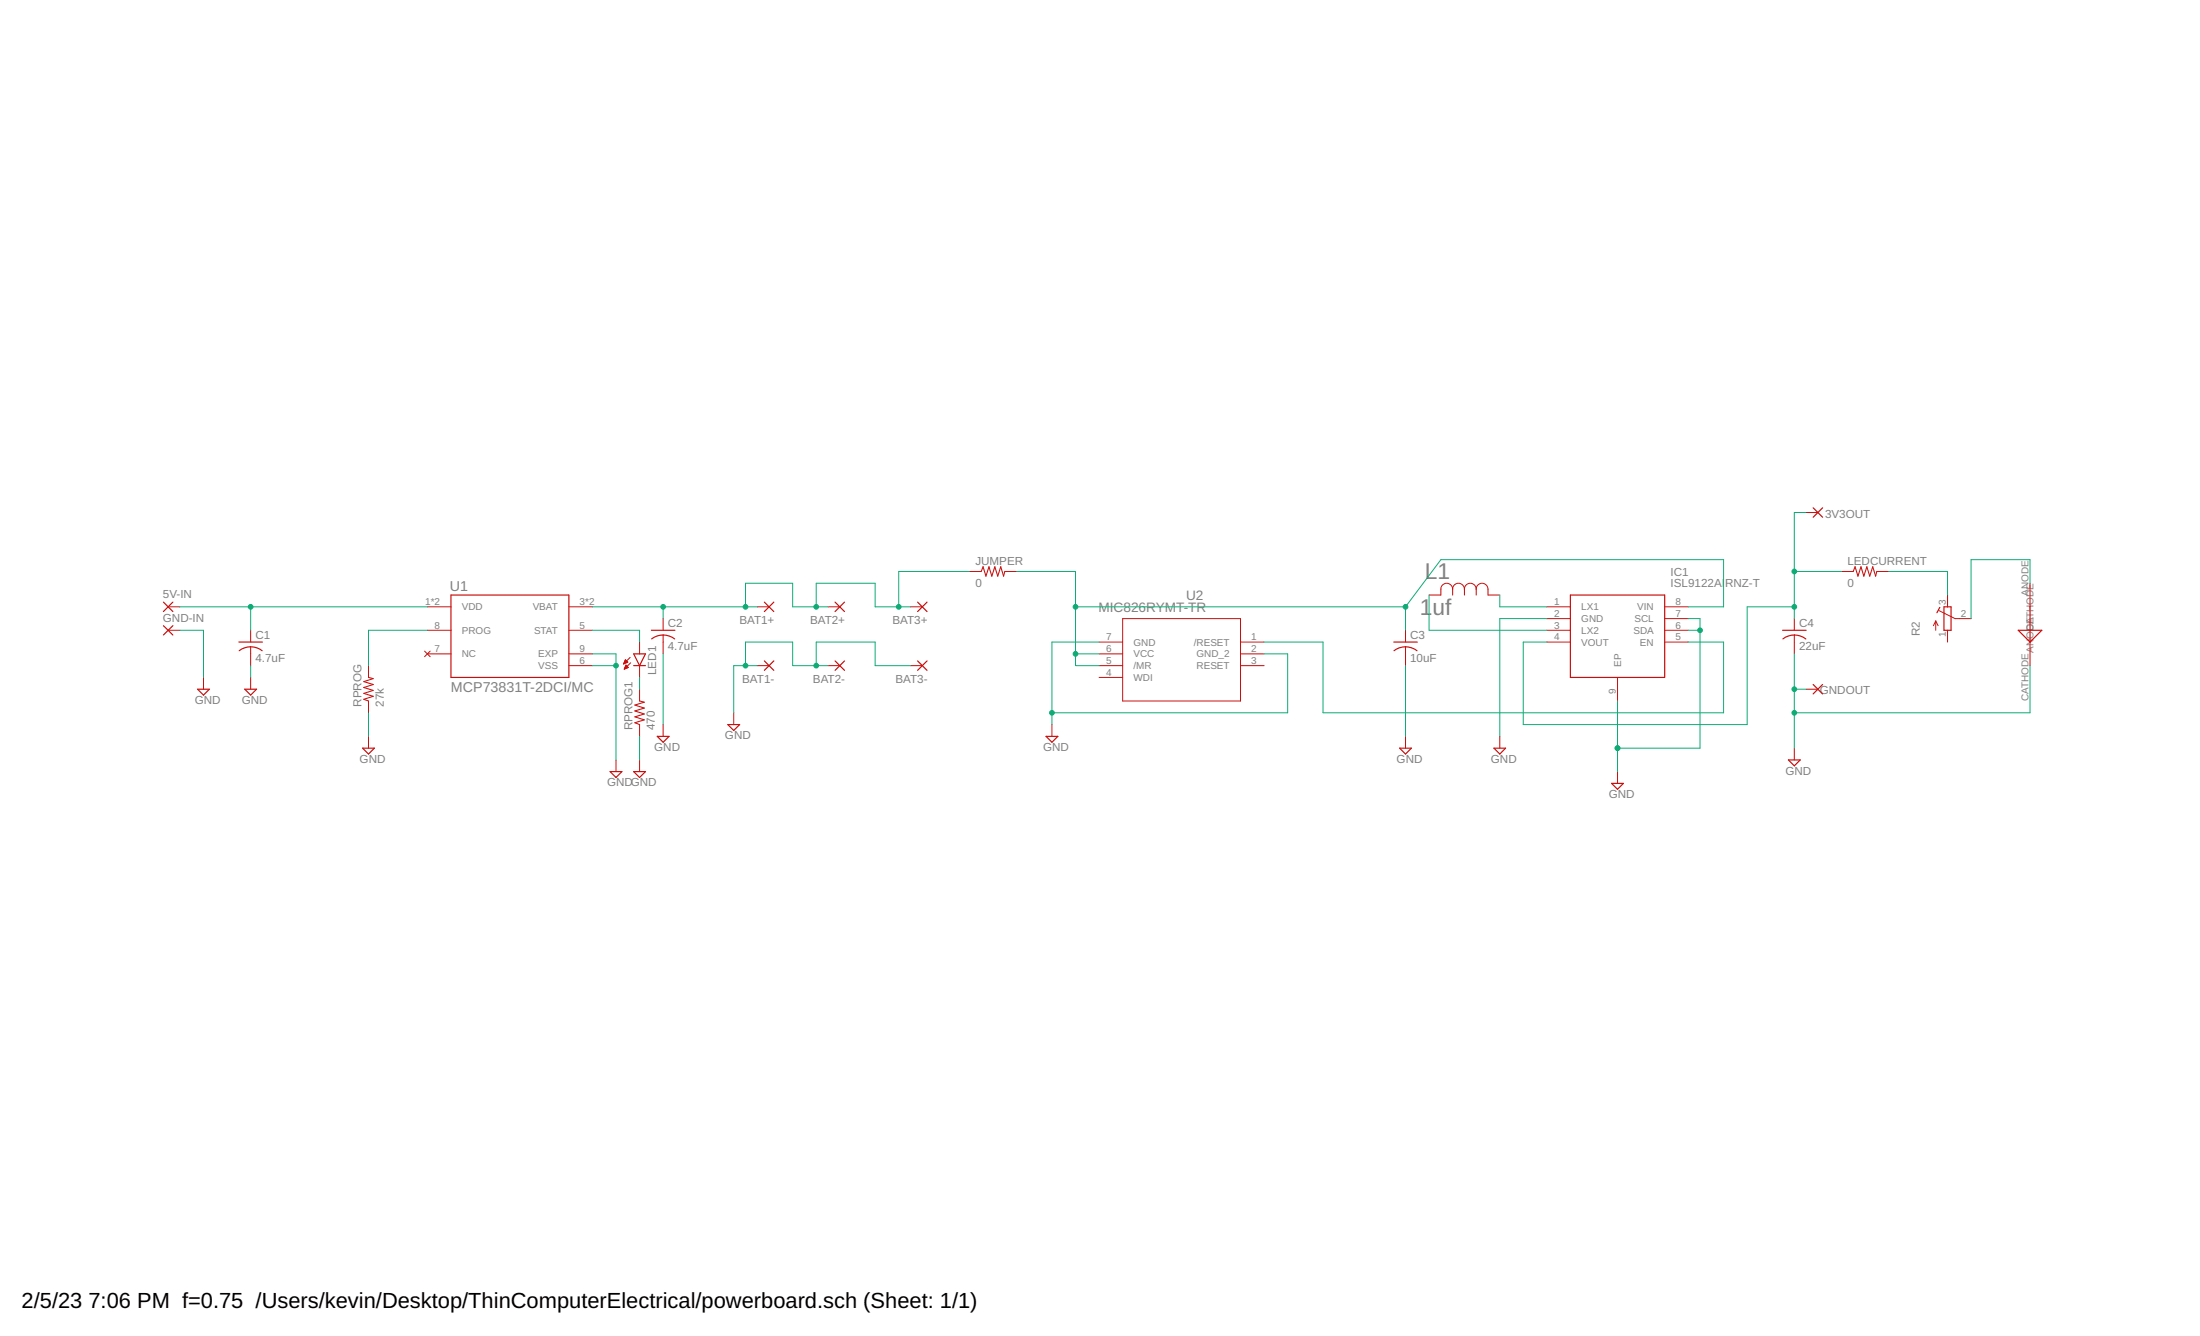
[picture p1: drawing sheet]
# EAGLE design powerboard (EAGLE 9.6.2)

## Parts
3V3OUT  2,54/0,9  [2,54/0,9]
5V-IN  2,54/0,9  [2,54/0,9]
BAT1+  2,54/0,9  [2,54/0,9]
BAT1-  2,54/0,9  [2,54/0,9]
BAT2+  2,54/0,9  [2,54/0,9]
BAT2-  2,54/0,9  [2,54/0,9]
BAT3+  2,54/0,9  [2,54/0,9]
BAT3-  2,54/0,9  [2,54/0,9]
C1  4.7uF  C-USC0603K  [C0603K]
C2  4.7uF  C-USC0603K  [C0603K]
C3  10uF  C-USC0603K  [C0603K]
C4  22uF  C-USC0603K  [C0603K]
GND-IN  2,54/0,9  [2,54/0,9]
GNDOUT  2,54/0,9  [2,54/0,9]
IC1  ISL9122AIRNZ-T  [SON50P300X200X100-9N]
JUMPER  0  R-US_R0805  [R0805]
L1  1uf  IHHP0806ZHER1R0M01  [IND_IHHP-0806ZH-01_VIS]
LED1  LEDCHIPLED_0603  [CHIPLED_0603]
R2  R-TRIMM3165W  [RTRIM3165W]
RPROG  27k  R-US_R0402  [R0402]
RPROG1  470  R-US_R0402  [R0402]
U1  MCP73831T-2DCI/MC  [SON50P200X300X100-9N]
U2  MIC826RYMT-TR  [UDFN6_HKA_MCH]
U$1  CHIPLED  [CHIPLED2828]

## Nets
3.3REGULATED [power]: 3V3OUT.1(P) C4.1 IC1.4(VOUT) R2.3(E)
5VIN [power]: 5V-IN.1(P) C1.1 U1.1(VDD) U1.2(VDD)
BAT_IN [power]: C3.1 IC1.8(VIN) JUMPER.2 U2.5(/MR) U2.6(VCC)
GND [power]: BAT1-.1(P) BAT2-.1(P) BAT3-.1(P) C1.2 C2.2 C3.2 C4.2 GND-IN.1(P) GNDOUT.1(P) IC1.2(GND) IC1.6(SDA) IC1.7(SCL) IC1.9(EP) RPROG1.1 RPROG.1 U1.6(VSS) U1.9(EXP) U2.2(GND_2) U2.7(GND) U$1.CATHODE
INDUCTOR1: IC1.3(LX2) L1.2
INDUCTOR2: IC1.1(LX1) L1.1
JUMPER [power]: BAT1+.1(P) BAT2+.1(P) BAT3+.1(P) C2.1 JUMPER.1 U1.3(VBAT) U1.4(VBAT)
LED+ [power]: R2.2(S) U$1.ANODE
N$1: RPROG.2 U1.8(PROG)
N$4: LED1.A U1.5(STAT)
N$5: LED1.C RPROG1.2
N$10: IC1.5(EN) U2.1(/RESET)
Unconnected: R2.1(A) U1.7(NC) U2.3(RESET) U2.4(WDI)

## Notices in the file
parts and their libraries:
mic826rymt-tr: COPYRIGHT: Copyright (C) 2023 Ultra Librarian. All rights reserved.
